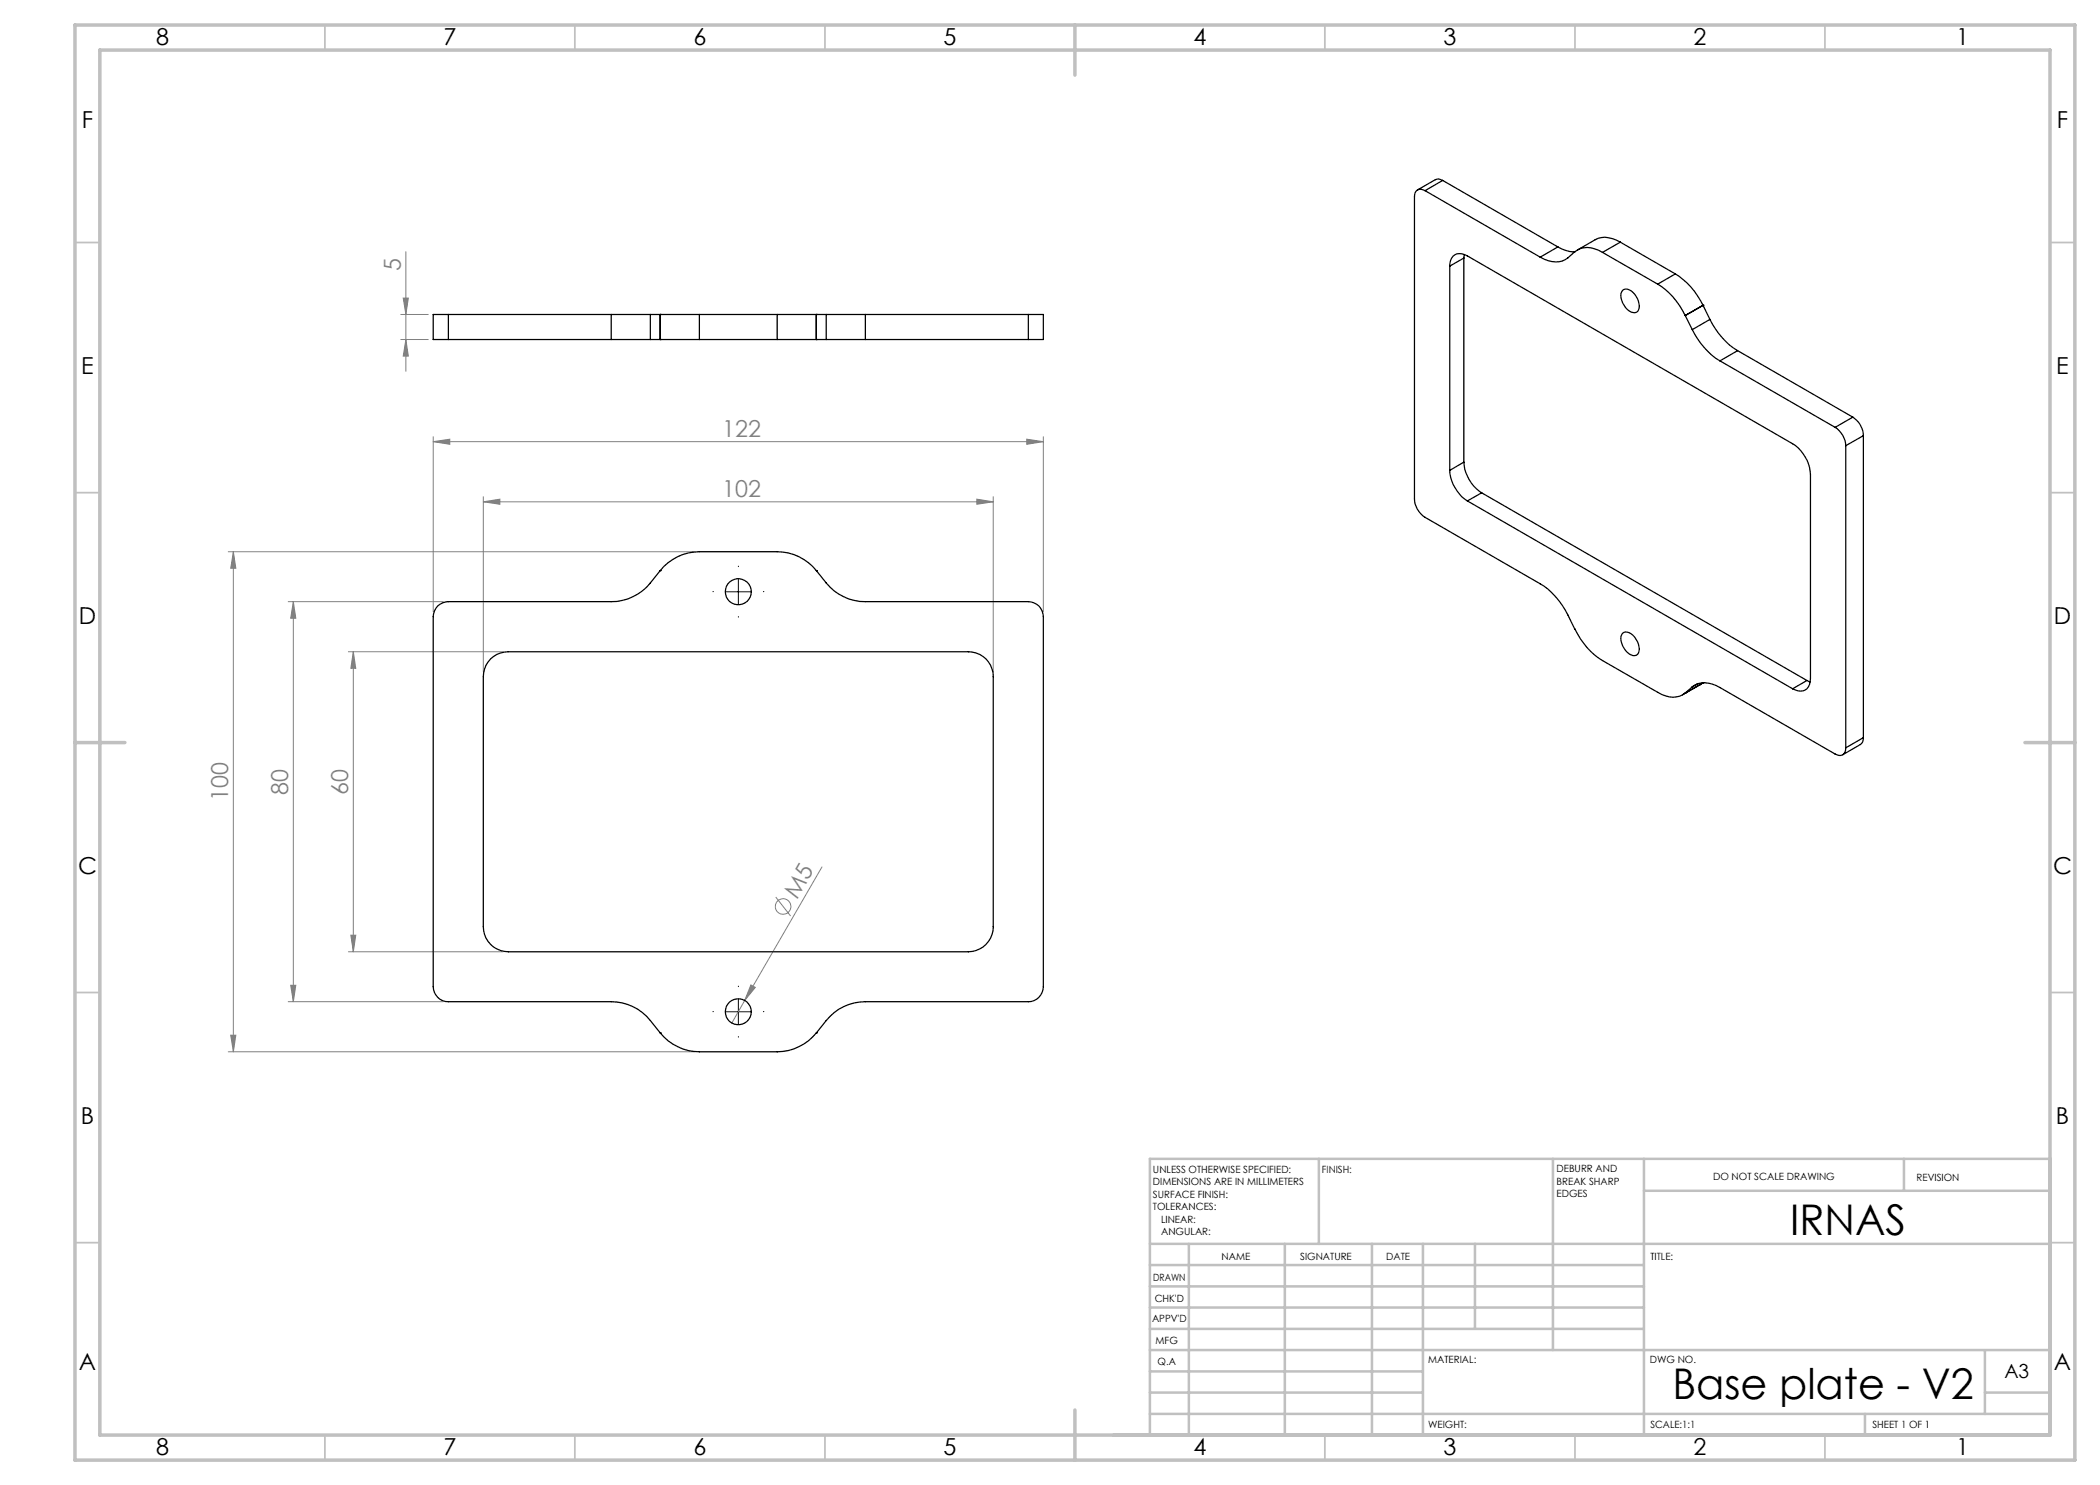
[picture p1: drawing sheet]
<svg xmlns="http://www.w3.org/2000/svg" width="420mm" height="297mm" viewBox="0 0 420 297" stroke-linecap="round" stroke-linejoin="round" font-family="sans-serif">
<g fill="none" stroke="#808080" stroke-width=".2">
<path d="M80.6 59.6h1.1l-.5 3.3zM81.2 50.3v24M80.2 62.9h5.5M80.2 67.9h5.5M81.2 67.9l.5 3.3h-1.1zM86.6 88.3l3.4-.5v1.1zM86.6 87.3v35M86.6 88.3h122.1M96.7 99.3v35M195.4 99.8l3.2 .6-3.2 .5zM198.6 99.3v35M205.4 87.8l3.3 .5-3.3 .6z"/>
<path d="M208.7 87.3v35M45.6 110.3h93.3M46.7 110.3l.5 3.4h-1.1zM46.7 110.3v100.1M96.7 100.4l3.3-.6v1.1zM96.7 100.4h101.9M57.6 120.3h31.1M58.7 120.3l.5 3.3h-1.1zM58.7 120.3v80M69.7 130.3h30.9M70.7 130.3v60.1M70.7 130.3l.5 3.4h-1z"/>
<path d="M155.2 179.4l2.9 3.8M164.4 173.4l-15.5 26.7M58.1 197.1h1.1l-.5 3.2zM69.7 190.4h30.9M70.2 187h1l-.5 3.4zM150.2 197l.9 .5-2.2 2.6zM45.6 210.4h93.3M46.1 207h1.1l-.5 3.4zM57.6 200.3h31.1M148.9 200.1l-2.5 4.5"/>
<circle cx="156.6" cy="181.3" r="1.55"/>
</g>
<path d="M142.7 118.3h-.1M147.7 113.3v-.1M152.7 118.3h.1M147.7 123.3v.1M147.7 197.3v-.1M142.7 202.3h-.1M147.7 207.3v.1M152.7 202.3h.1" fill="none" stroke="#000" stroke-width=".2" stroke-dasharray="15.2 1.3 1.3 1.3"/>
<path d="M145.2 118.4h4.9M147.7 115.8v5.1M147.7 199.8v5.1M145.2 202.3h4.9" fill="none" stroke="#000" stroke-width=".2"/>
<g fill="none" stroke="#c0c0c0" stroke-width=".35">
<path d="M65 5v5M115 5v5M165 5v5M265 5v5M315 5v5M365 5v5M15 48.5h5M410 48.5h5M15 98.5h5M410 98.5h5M15 198.5h5M410 198.5h5"/>
<path d="M15 248.5h5M410 248.5h5M65 287v5M115 287v5M165 287v5M265 287v5M315 287v5M365 287v5"/>
</g>
<g fill="none" stroke="#c0c0c0" stroke-width=".5">
<path d="M263.8 231.8v17M310.6 231.8v38.2M328.8 231.8v55.2M328.8 238.2h81.2M380.8 231.8v6.4M410 231.8h-180v55.2M230 248.8h180M230 257.3h98.8M230 253h98.8M237.8 248.8v38.2M257 248.8v38.2M274.4 248.8v38.2"/>
<path d="M284.6 248.8v38.2M295 248.8v17M230 265.8h98.8M230 261.5h98.8M230 278.5h54.6M230 274.3h54.6M230 270h180M397 278.5h13M397 270v12.8M230 282.8h180M373 282.8v4.2"/>
</g>
<path d="M15 5h400v287h-400zM20 10h390v277h-390zM215 5v10M15 148.5h10M405 148.5h10M215 282v10" fill="none" stroke="#c0c0c0" stroke-width=".7"/>
<g fill="#808080">
<path d="M150.2 197l.9 .5-2.2 2.6z"/>
<path d="M86.6 88.3l3.4-.5v1.1zM205.4 87.8l3.3 .5-3.3 .6z"/>
<path d="M195.4 99.8l3.2 .6-3.2 .5zM96.7 100.4l3.3-.6v1.1z"/>
<path d="M46.7 110.3l.5 3.4h-1.1zM46.1 207h1.1l-.5 3.4zM58.7 120.3l.5 3.3h-1.1zM58.1 197.1h1.1l-.5 3.2zM80.6 59.6h1.1l-.5 3.3zM81.2 67.9l.5 3.3h-1.1z"/>
<path d="M70.7 130.3l.5 3.4h-1zM70.2 187h1l-.5 3.4z"/>
</g>
<g fill="none" stroke="#000" stroke-width=".25">
<path d="M285 38.1a1.29 1.29 0 0 0-1.5-.1 1.29 1.29 0 0 0-.6 1.4v60.4a4.6 4.6 0 0 0 2.1 3.7l23 13.3a15.1 15.1 0 0 1 5.6 6.2l1.4 2.8a15.8 15.8 0 0 0 5.5 6.3l11 6.4a4.6 4.6 0 0 0 5.5 .1M285 38.1l23 13.3M288.5 36.1a1.44 1.44 0 0 0-1.4-.2l-3.6 2.1M288.5 36.1l23.1 13.3M288.5 36.1l-3.5 2M289.9 53.2a2.16 2.16 0 0 1 1.1-2.2 2.16 2.16 0 0 1 2.5 .2l65 37.6a7.9 7.9 0 0 1 3.6 6.1v40.8a2.17 2.17 0 0 1-1.9 2.5h-.6l-1.1-.4M289.9 53.2v40.9M292.8 51.6v40.8M292.8 51.6l-2.9 1.6M292.8 50.9v.7M311.6 49.4a6.3 6.3 0 0 0 3.4 .9M311.6 49.4l-3.6 2"/>
<path d="M315 50.3a4.9 4.9 0 0 1-3.9 2.1 6.4 6.4 0 0 1-3.1-1M315 50.3a4.4 4.4 0 0 1 4.7-.2l.8 .4M320.5 50.5l11 6.3M324.1 48.4a5.2 5.2 0 0 0-5-.5l-3.6 2.1M324.1 48.4l-3.6 2.1M324.1 48.4l11 6.4M324.5 58.1a1.5 1.5 0 0 1 2.1 .4 3.6 3.6 0 0 1 1.1 3.5 1.18 1.18 0 0 1-1.9 .2 3.7 3.7 0 0 1-1.5-3.9zM331.5 56.8a14.5 14.5 0 0 1 5.5 6.3M335.1 54.8a14.9 14.9 0 0 1 5.5 6.3M335.1 54.8l-3.6 2M89.7 62.9h-3.1v5h3.1M89.7 67.9h32.5"/>
<path d="M89.7 62.9h32.5M89.7 62.9v5M122.2 62.9h7.9M122.2 67.9h7.9M122.2 62.9v5M130.1 67.9h1.9M130.1 62.9h1.9M130.1 62.9v5M132 62.9h7.9M132 67.9h7.9M132 62.9h.1M132 67.9h.1"/>
<path d="M132 62.9v5M139.9 67.9h15.5M139.9 62.9v5M139.9 62.9h15.5M155.4 62.9h7.9M155.4 67.9h7.9M155.4 62.9v5M163.3 62.9h.1M163.3 67.9h.1M163.3 67.9h1.9M163.3 62.9h1.9M163.3 62.9v5"/>
<path d="M165.2 62.9h7.9M165.2 67.9h7.9M165.2 62.9v5M173.1 67.9h32.6M173.1 62.9h32.6M173.1 62.9v5M205.7 62.9h3v5h-3M205.7 62.9v5M337 63.1h.1M337 63.1l1.5 2.8M338.5 65.9a15.1 15.1 0 0 0 5.5 6.3M340.6 61.1h.1"/>
<path d="M340.6 61.1l-3.6 2M340.6 61.1l1.4 2.8M342 63.9a15.1 15.1 0 0 0 5.5 6.2M342 63.9l-3.5 2M344 72.2l23 13.3M347.5 70.1l-3.5 2.1M347.5 70.1l23.1 13.3M289.9 94.1a8 8 0 0 0 3.6 6.1M292.8 92.4a7.9 7.9 0 0 0 3.5 6.2M292.8 92.4l-2.9 1.7M296.3 98.6l65.1 37.5M296.3 98.6l-2.8 1.6"/>
<path d="M367 85.5a4.6 4.6 0 0 1 2.1 3.6M369.1 89.1v60.5M370.6 83.4a4.6 4.6 0 0 1 2.1 3.7M370.6 83.4l-3.6 2.1M372.7 87.1l-3.6 2M372.7 87.1v60.4M132 114.1a13.7 13.7 0 0 1-5.4 5.2 9.9 9.9 0 0 1-4.4 1h-32.5a3 3 0 0 0-3.1 3v74a3 3 0 0 0 3.1 3h32.5a10 10 0 0 1 7.9 3.8l1.9 2.5M132 114.1h.1M132 114.1a10 10 0 0 1 7.9-3.8h15.5a10 10 0 0 1 7.9 3.8M163.3 114.1h.1M163.3 114.1a14.4 14.4 0 0 0 5.4 5.2 9.9 9.9 0 0 0 4.4 1h32.6a3 3 0 0 1 3 3v74a3 3 0 0 1-3 3h-32.6a10 10 0 0 0-7.9 3.8l-1.9 2.5M293.5 100.2l65 37.6"/>
<path d="M98.1 131.8a5 5 0 0 1 3.6-1.5h92a4.9 4.9 0 0 1 4.9 5.1v49.9a5 5 0 0 1-4.9 5.1h-92a5 5 0 0 1-5-5.1v-49.9a5.2 5.2 0 0 1 1.4-3.6zM324.5 126.6a1.99 1.99 0 0 1 2.7 1.3l.5 1a1.77 1.77 0 0 1-.5 2.2 2.59 2.59 0 0 1-2.7-2l-.2-.4a2.09 2.09 0 0 1 .2-2.1zM337 138.6h.1M338.5 137.4a4.8 4.8 0 0 1 5.5 .1l23 13.3a1.29 1.29 0 0 0 1.5 .2 1.29 1.29 0 0 0 .6-1.4M338.5 137.4l-1.5 1.2M339.6 136.7l-1.1 .7M340.6 136.6h.1M340.6 136.6l-4.1 2.4M340.6 136.6l-3.6 2M361.4 136.1l.6 .3M361.4 136.1l-2.9 1.7M372.7 147.5a1.44 1.44 0 0 1-.6 1.4l-3.6 2.1"/>
<path d="M372.7 147.5l-3.6 2.1M132 206.6a10.3 10.3 0 0 0 7.9 3.8h15.5a10.3 10.3 0 0 0 7.9-3.8M132 206.6h.1M163.3 206.6h.1"/>
<circle cx="147.7" cy="118.4" r="2.6"/>
<circle cx="147.7" cy="202.3" r="2.6"/>
</g>
<g font-size="8.5">
<text x="358.1" y="247">IRNAS</text>
<text x="334.5" y="279.7">Base plate - V2</text>
</g>
<g font-size="4.7">
<text x="31.2" y="9">8</text>
<text x="88.7" y="9">7</text>
<text x="138.7" y="9">6</text>
<text x="188.7" y="9">5</text>
<text x="238.7" y="9">4</text>
<text x="288.7" y="9">3</text>
<text x="338.7" y="9">2</text>
<text x="391.2" y="9">1</text>
<text x="16.4" y="25.5">F</text>
<text x="411.4" y="25.5">F</text>
<text x="16.3" y="74.8">E</text>
<text x="411.2" y="74.8">E</text>
<text x="15.8" y="124.7">D</text>
<text x="410.8" y="124.7">D</text>
<text x="15.6" y="174.7">C</text>
<text x="410.6" y="174.7">C</text>
<text x="16.2" y="224.8">B</text>
<text x="411.2" y="224.8">B</text>
<text x="15.8" y="274">A</text>
<text x="410.8" y="274">A</text>
<text x="31.2" y="291">8</text>
<text x="88.7" y="291">7</text>
<text x="138.7" y="291">6</text>
<text x="188.7" y="291">5</text>
<text x="238.7" y="291">4</text>
<text x="288.7" y="291">3</text>
<text x="338.7" y="291">2</text>
<text x="391.2" y="291">1</text>
</g>
<g font-size="4.7" fill="#808080">
<text x="80.2" y="54.2" transform="rotate(-90 80.2 54.2)">5</text>
<text x="144.4" y="87.3">122</text>
<text x="144.4" y="99.3">102</text>
<text x="45.7" y="160.2" transform="rotate(-90 45.7 160.2)">100</text>
<text x="57.7" y="158.9" transform="rotate(-90 57.7 158.9)">80</text>
<text x="69.7" y="158.9" transform="rotate(-90 69.7 158.9)">60</text>
<text x="159.4" y="179.9" transform="rotate(-60 159.4 179.9)">M5</text>
</g>
<text font-size="3.9" x="400.9" y="275.5">A3</text>
<g font-size="2">
<text x="230.6" y="234.6">UNLESS OTHERWISE SPECIFIED:</text>
<text x="230.6" y="237.1">DIMENSIONS ARE IN MILLIMETERS</text>
<text x="230.6" y="239.6">SURFACE FINISH:</text>
<text x="264.4" y="234.6">FINISH:</text>
<text x="311.3" y="234.5">DEBURR AND</text>
<text x="311.3" y="237">BREAK SHARP</text>
<text x="311.3" y="239.5">EDGES</text>
<text x="342.6" y="236">DO NOT SCALE DRAWING</text>
<text x="383.3" y="236.2">REVISION</text>
<text x="230.6" y="242.1">TOLERANCES:</text>
<text x="232.2" y="244.6">LINEAR:</text>
<text x="232.2" y="247.1">ANGULAR:</text>
<text x="244.3" y="252">NAME</text>
<text x="260" y="251.9">SIGNATURE</text>
<text x="277.2" y="251.9">DATE</text>
<text x="330.1" y="251.9">TITLE:</text>
<text x="230.6" y="256.1">DRAWN</text>
<text x="230.9" y="260.3">CHK'D</text>
<text x="230.4" y="264.4">APPV'D</text>
<text x="231.1" y="268.8">MFG</text>
<text x="231.5" y="273">Q.A</text>
<text x="285.6" y="272.5">MATERIAL:</text>
<text x="330" y="272.5">DWG NO.</text>
<text x="285.6" y="285.5">WEIGHT:</text>
<text x="330.1" y="285.6">SCALE:1:1</text>
<text x="374.5" y="285.6">SHEET 1 OF 1</text>
</g>
</svg>
